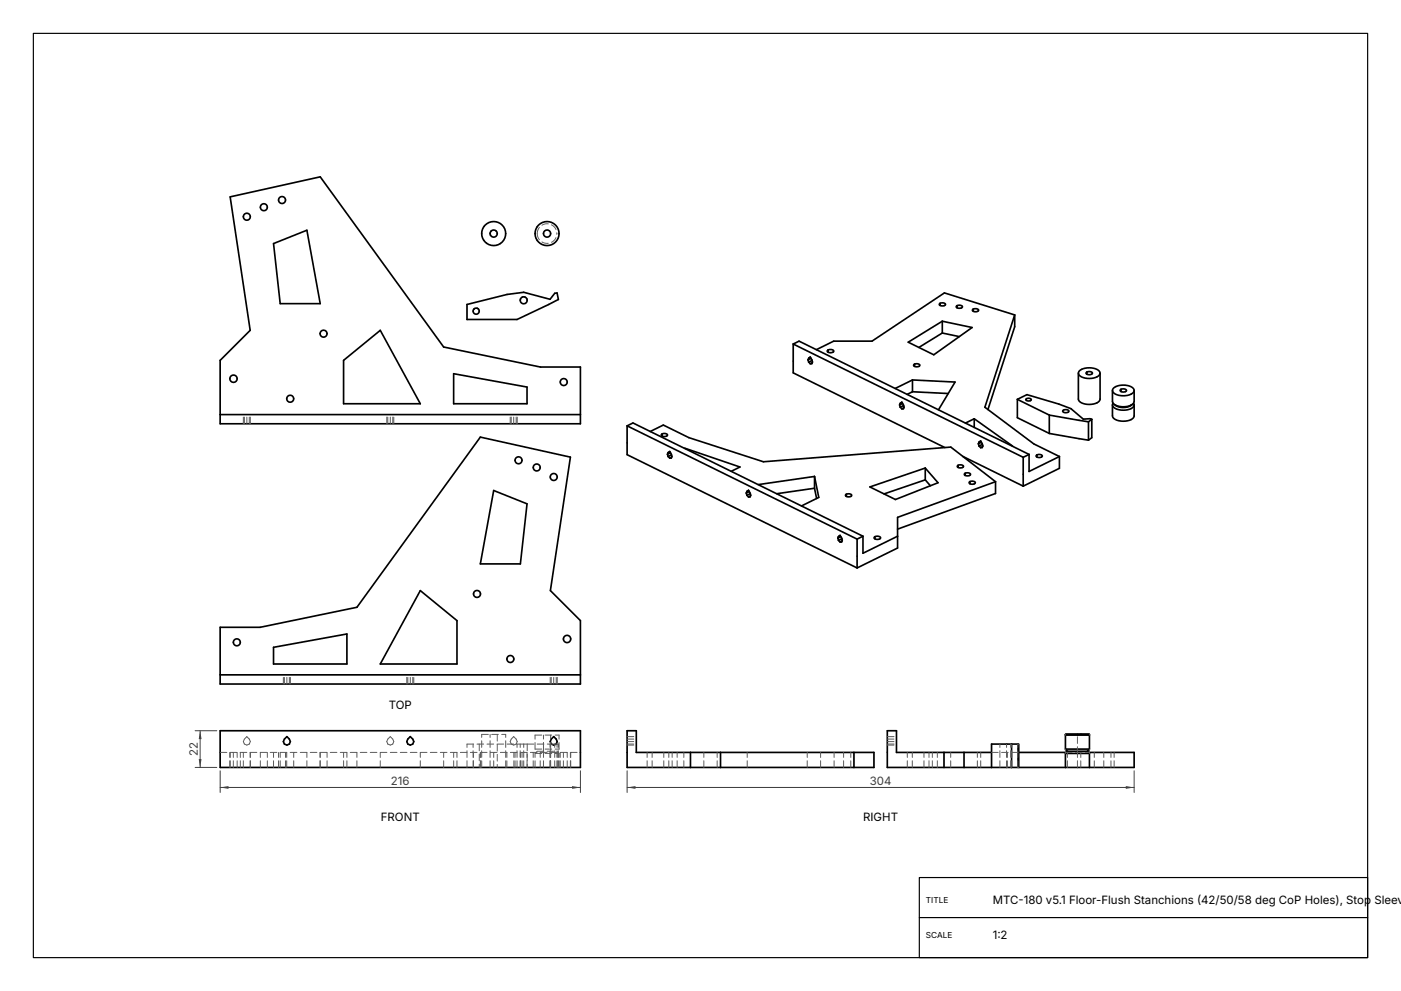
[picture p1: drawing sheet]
<svg xmlns="http://www.w3.org/2000/svg" width="420mm" height="297mm" viewBox="0 0 420 297" stroke-linecap="round" stroke-linejoin="round" font-family="sans-serif">
<g fill="none" stroke="#000" stroke-width=".5">
<path d="M69 59l27-6 37 51 29 6h12v17h-108v-19l9-9zM82 73l10-4 4 22h-12zM140 91.3l12-3.1 5-.6 7.9 2.1 1.4-1.8 .7-.1 .4 2-12.4 6h-15zM281.6 91l1.3-.2 .6 .4a1.2 1.2 0 0 1-1.9 0zM281.8 90.9v.7M282.5 99.8l-7 4.3M282.5 96.3v3.5M282.5 99.8l5.1 1.1M286.7 91.8l1.3-.3 .5 .4a1.2 1.2 0 0 1-1.9 0zM286.9 91.6v.7M291.6 92.8l.8-.3 .7 .1 .3 .4a1.2 1.2 0 0 1-1.9 0zM291.8 92.6v.7"/>
<path d="M304.2 94.4l-21.1-6.6-21.7 14.4h-11.5l-5.2 2.6M304.2 94.4l-8.9 27.6 14.6 11 7.7 3.8M304.2 94.4v3.5l-8 24.8M103 108l11-9 12 22h-23zM136 112l22 4v5h-22zM237.8 103.1l1.8-.9 68.9 34M237.8 103.1v8.7l45.5 22.3M237.8 103.1l68.9 34M242.2 107.8l.2 .7M242.4 107.4l-.2 .4M242.4 107.4l.5-.4 .7 1.5-.2 .5h-.5M242.4 108.5l.5 .5"/>
<path d="M243 107.1l-.6 .3M243.1 107.4l-.9 .4M243.4 108l-1 .5M243.5 108.7l-.6 .3M248.1 105l.9-.3 .7 .2 .3 .3a1.25 1.25 0 0 1-2 0zM248.3 104.9v.7M272.3 102.6l10.2-6.3 8.9 1.9-11.5 8.1zM273.5 113.9l-5.1 2.5M273.5 117.4l-1.5 .8M273.5 113.9v3.5M273.5 117.4l10.8 .5M273.5 113.9l12.8 .6-5 8.3"/>
<path d="M273.9 109.3l1.3-.3 .6 .5a1.2 1.2 0 0 1-1.9 0zM274.2 109.1v.7M305 119.7l2.9-1.4 9.5 2.8 3.6 1.4 3.7 3.1 2.1-.1 .5 .2M305 119.7v5.5l9.6 4.7M305 119.7l9.6 4.7M307.6 119.6a.9 .9 0 0 1 1.5 .3 .9 .9 0 0 1-1.5-.3zM323.3 111.8v7.8a2.36 2.36 0 0 0 2.6 1.6 3.9 3.9 0 0 0 3.8-1.3l.1-8.1M323.5 111.2a4.8 4.8 0 0 1 6.2 .3 1.45 1.45 0 0 1-1.4 1.7 4.6 4.6 0 0 1-5-1.1zM325.6 111.6l.9-.2 .7 .1 .3 .3a1.22 1.22 0 0 1-1.9 0zM325.8 111.5v.7M333.5 117v3.3a2.92 2.92 0 0 0 3.2 1.6 2.92 2.92 0 0 0 3.3-1.6v-3.3M333.7 116.4a4.8 4.8 0 0 1 6.2 .3 1.45 1.45 0 0 1-1.3 1.6 4.6 4.6 0 0 1-5-1z"/>
<path d="M335.9 116.8l1.2-.2 .6 .4a1.22 1.22 0 0 1-1.9 0zM336.1 116.7v.7M66 124.3h108M188 127.6v8.7l68.9 33.9M188 127.6l1.8-.8 68.9 33.9M188 127.6l68.9 34M194.9 129.3l4-1.9 7.6 3.8 22.4 7.2 56.1-4.4 13.4 10.4M198.3 130.2l1.2-.3 .6 .5a1.2 1.2 0 0 1-1.9 0zM198.5 130v.7M200.1 136.1l.2 .7M200.3 135.6l-.2 .5M200.3 135.6l.5-.3 .4 .8 .2 .7-.2 .5h-.4"/>
<path d="M200.3 136.8l.5 .5M200.8 135.4l-.5 .2M201 135.7l-.9 .4M201.3 136.3l-1 .5M201.4 137l-.6 .3M205.2 134.3l16.6 5.7-2.6 1.3M269.7 121.4l.2 .6M269.9 120.9l-.2 .5M269.9 120.9l.5-.4 .6 1.5-.2 .5h-.4M269.9 122l.5 .5M270.4 120.6l-.5 .3M270.6 120.9l-.9 .5"/>
<path d="M270.9 121.5l-1 .5M270.9 122.2l-.5 .3M287 139.6l1.3-.3 .6 .5a1.2 1.2 0 0 1-1.9 0zM287.2 139.4v.7M288.7 136.8l18 8.9M292.1 125.5l-2.7 1.3M292.1 125.5v2.6M292.1 125.5l11.5 8.2M293.3 133l.2 .7M293.5 132.5l-.2 .5M293.5 132.5l.5-.3 .6 1.5-.1 .4h-.5M293.5 133.7l.5 .4"/>
<path d="M294 132.2l-.5 .3M294.2 132.5l-.9 .5M294.5 133.2l-1 .5M294.6 133.9l-.6 .2M306.7 137.1v8.6M308.5 136.2l-1.8 .9M308.5 136.2v5.1l9.1-4.5M310.7 136.5l1.2-.3 .6 .5a1.2 1.2 0 0 1-1.9 0zM310.9 136.3v.7M314.6 124.4v5.5M314.6 129.9l11.7 2M314.6 124.4l11.7 2"/>
<path d="M317.6 136.8v3.6l-10.9 5.3M318.6 123l1.3-.2 .6 .4a1.2 1.2 0 0 1-1.9 0zM326.3 126.4v5.5M327.3 125.7v5.5l-1 .7M327.3 125.7l-1 .7M333.5 121.3v3.3a2.92 2.92 0 0 0 3.2 1.6 2.92 2.92 0 0 0 3.3-1.6v-3.3M333.7 120.8l-.1 .2a1.45 1.45 0 0 0 1.3 1.7 4.6 4.6 0 0 0 5-1l-.1-.9M334 121.2a4.4 4.4 0 0 0 5.5 0M148 147l10 4-2 18h-12zM223.7 147.8l.2 .6M223.9 147.3l-.2 .5M223.9 147.3l.5-.4 .7 1.5-.2 .5h-.5"/>
<path d="M223.9 148.4l.5 .5M224.4 147l-.5 .3M224.6 147.3l-.9 .5M224.9 148l-1 .4M225 148.6l-.6 .3M244.2 142.8l-16.9 2.4M244.2 146.3l-11.4 1.7M244.2 142.8l1.3 6.3-5.2 2.5M244.2 142.8v3.5M244.2 146.3l.6 3.1M253.5 148.3l1.3-.3 .5 .4a1.2 1.2 0 0 1-1.9 0zM253.7 148.1v.7"/>
<path d="M260.8 145.9l16.6-5.6 3.8 4.4-12.8 5zM277.4 143.8l-12.4 4.2M277.4 140.3v3.5M277.4 143.8l1.5 1.8M289.1 142l.9-.3 .7 .1 .3 .4a1.2 1.2 0 0 1-1.9 0zM289.3 141.8v.7M290.6 144.5l1.2-.3 .6 .5a1.2 1.2 0 0 1-1.9 0zM290.8 144.3v.7M298.4 144.4l-29.3 10.7v9.1l-12.2 6M298.4 144.4v3.5l-29.3 10.7M126 177l11 9v13h-23zM251.2 161.3l.2 .7"/>
<path d="M251.4 160.8l-.2 .5M251.4 160.8l.4-.4 .5 .9 .2 .6-.2 .5h-.5M251.4 162l.4 .4M251.9 160.5l-.5 .3M252.1 160.8l-.9 .5M252.4 161.5l-1 .5M252.4 162.1l-.6 .3M256.9 161.6v8.6M258.7 160.7l-1.8 .9M258.7 160.7v5.1l10.4-5.1M262.1 161l.9-.3 .7 .1 .3 .4a1.25 1.25 0 0 1-2 0zM262.3 160.8v.7"/>
<path d="M66 188h12l29-6 37-51 27 6-6 40 9 9v19h-108zM82 194l22-4v9h-22zM66 219h108v11h-108zM66 202.3h108M188 219h2.8v6.5h71.2v4.5h-74zM85.3 221.5l.7-.7 .7 .7 .3 .7-.3 .8-.7 .3-.7-.3-.4-.8zM122.3 221.5l.7-.7 .7 .7 .3 .7-.3 .8-.7 .3-.7-.3-.4-.8zM165.3 221.5l.7-.7 .7 .7 .3 .7-.3 .8-.7 .3-.7-.3-.4-.8zM207 225.5v4.5M216 225.5v4.5M256 225.5v4.5M283 225.5v4.5"/>
<path d="M289 225.5v4.5M297.2 225.5h-28.4v-6.5h-2.8v11h39.2v-7h-7.9v7M303.3 223v7M305.4 225.5h14M305.4 223v7h34.6v-4.5h-13.4M319.4 230v-4.2l.6-.6-.6-.7v-4.2h7.2v4.2l-.6 .7 .6 .6v4.2M319.4 225.8h7.2M319.4 224.5h7.2M320.1 225.2h5.8M323 220.1h-3.6h3.6M323 220.1h1.1h-1.1M324.1 220.1h2.5h-2.5"/>
<circle cx="84.6" cy="60" r="1.05"/>
<circle cx="74" cy="64.9" r="1.05"/>
<circle cx="79.1" cy="62.1" r="1.05"/>
<circle cx="148" cy="70" r="1.07"/>
<circle cx="148" cy="70" r="3.6"/>
<circle cx="164" cy="70" r="3.6"/>
<circle cx="164" cy="70" r="1.08"/>
<circle cx="142.7" cy="93.3" r=".92"/>
<circle cx="157" cy="90" r="1.05"/>
<circle cx="70" cy="113.5" r="1.1"/>
<circle cx="87" cy="119.5" r="1.05"/>
<circle cx="97" cy="100" r="1.05"/>
<circle cx="169" cy="114.5" r="1.05"/>
<circle cx="155.4" cy="138" r="1.05"/>
<circle cx="160.9" cy="140.1" r="1.05"/>
<circle cx="166" cy="143" r="1.05"/>
<circle cx="143" cy="178" r="1.05"/>
<circle cx="71" cy="192.5" r="1.05"/>
<circle cx="153" cy="197.5" r="1.05"/>
<circle cx="170" cy="191.5" r="1.1"/>
</g>
<g fill="none" stroke="#5a5a5a" stroke-width=".3" stroke-dasharray="2 1">
<path d="M161 70a2.95 2.95 0 0 0 3 3 2.95 2.95 0 0 0 2.9-3M161 70a2.95 2.95 0 0 1 3-3 2.95 2.95 0 0 1 2.9 3M72.9 127v-2.7M73.3 127v-2.7M74 127v-2.7M74.7 127v-2.7M75.1 127v-2.7M115.9 127v-2.7M116.3 127v-2.7M117 127v-2.7M117.7 127v-2.7M118 127v-2.7"/>
<path d="M152.9 127v-2.7M153.3 127v-2.7M154 127v-2.7M154.7 127v-2.7M155 127v-2.7M84.9 205v-2.7M85.3 205v-2.7M86 205v-2.7M86.7 205v-2.7M87 205v-2.7M121.9 205v-2.7M122.3 205v-2.7"/>
<path d="M123 205v-2.7M123.7 205v-2.7M124 205v-2.7M164.9 205v-2.7M165.3 205v-2.7M166 205v-2.7M166.7 205v-2.7M167 205v-2.7M66 225.5h9M68.9 230v-4.5M69 230v-4.5M69.9 230v-4.5"/>
<path d="M71.1 230v-4.5M72.1 230v-4.5M72.9 230v-4.5M72.9 222.2l.4-.7M73.3 223l-.4-.8M73.3 221.5l.7-.7M74 223.3l-.7-.3M74 223.3l.7-.3M74.7 223l.4-.8M74.7 221.5l-.7-.7M75 230v-4.5M75 225.5h3"/>
<path d="M75.1 230v-4.5M75.1 222.2l-.4-.7M78 225.5h96M78.1 230v-4.5M80.2 230v-4.5M82 230v-4.5M83.5 230v-4.5M84 230v-4.5M85.6 230v-4.5M86 230v-4.5M88 230v-4.5M92 230v-4.5"/>
<path d="M96 230v-4.5M98.1 230v-4.5M103 230v-4.5M104 230v-4.5M107 230v-4.5M114 230v-4.5M115.9 222.2l.4-.7M116.3 223l-.4-.8M116.3 221.5l.7-.7M117 223.3l-.7-.3M117 223.3l.7-.3M117.7 223l.3-.8"/>
<path d="M117.7 221.5l-.7-.7M118 222.2l-.3-.7M126 230v-4.5M133 230v-4.5M136 230v-4.5M137 230v-4.5M140 230v-7M140 223h12M141.8 230v-7M142 230v-4.5M143.7 223v7M144 230v-4.5"/>
<path d="M144.1 230v-4.5M144.4 230v-9.9M144.4 220.1h7.2M146.9 230v-9.9M148 230v-4.5M149.1 220.1v9.9M151.6 230v-9.9M152 230v-4.5M152 223h5M152.9 222.2l.4-.7M153.3 223l-.4-.8M153.3 221.5l.7-.7"/>
<path d="M154 223.3l-.7-.3M154 223.3l.7-.3M154 230v-4.5M154.4 230v-4.5M154.7 223l.3-.8M154.7 221.5l-.7-.7M155 230v-7M155 222.2l-.3-.7M155.9 230v-7M156 230v-4.5M156.5 230v-4.5M157 230v-7"/>
<path d="M157 223h1M158 230v-4.5M158 223v7M158.1 223h6.8M159.8 230v-4.5M160.4 225.8h7.2M160.4 224.5h7.2M160.4 220.3h7.2M160.4 230v-4.2l.6-.6-.6-.7v-4.2M161 225.2h5.9M161.9 230v-4.5M162.9 230v-4.2"/>
<path d="M162.9 225.8v-.6M162.9 225.2v-.7M162.9 224.5v-4.2M164.9 230v-7M164.9 223h1.4M164.9 230v-4.5M165 230v-4.5M165.1 230v-4.2M165.1 225.8v-.6M165.1 225.2v-.7M165.1 224.5v-4.2M166.3 230v-7"/>
<path d="M166.3 223h.7M167 230v-7M167 223h.4M167 230v-4.5M167.4 230v-7M167.6 230v-4.2l-.6-.6 .6-.7v-4.2M167.9 230v-4.5M168.9 230v-4.5M170 230v-4.5M171 230v-4.5M171.1 230v-4.5M188 223.3h2.8"/>
<path d="M188 223h2.8M188 222.2h2.8M188 221.5h2.8M188 220.8h2.8M194 230v-4.5M195.5 230v-4.5M199 230v-4.5M200.5 230v-4.5M201.5 230v-4.5M203 230v-4.5M205 230v-4.5M211 230v-4.5"/>
<path d="M215 230v-4.5M224 230v-4.5M242 230v-4.5M246 230v-4.5M250.1 230v-4.5M252.9 230v-4.5M255.1 230v-4.5M266 223.3h2.8M266 223h2.8M266 222.2h2.8M266 221.5h2.8M266 220.8h2.8"/>
<path d="M272 230v-4.5M273.5 230v-4.5M277 230v-4.5M278.5 230v-4.5M279.5 230v-4.5M281 230v-4.5M285 230v-4.5M293 230v-4.5M294 230v-4.5M297.2 225.5h8.2M299.8 230v-7M301.7 230v-7"/>
<path d="M302 230v-4.5M303 230v-7M303.3 230v-7M305.1 230v-7M305.2 230h.2M305.2 223h.2M319.4 225.8v-1.3M319.4 220.3v-.2M319.4 225.5h7.2M320 230v-4.5M323 230v-4.2M323 225.8v-5.7"/>
<path d="M324 230v-4.5M326.6 225.8v-1.3M326.6 220.3v-.2M328.1 230v-4.5M330.9 230v-4.5M333 230v-4.5M334 230v-4.5"/>
</g>
<path d="M66 231v6.5M66 236h108M174 231v6.5" fill="none" stroke="#3c3c3c" stroke-width=".3"/>
<g fill="#3c3c3c">
<path d="M66 236l2.5-.4v.8z"/>
<path d="M171.5 235.6l2.5 .4-2.5 .4z"/>
</g>
<path d="M58.5 219h6.5M60 219v11M58.5 230h6.5" fill="none" stroke="#3c3c3c" stroke-width=".3"/>
<g fill="#3c3c3c">
<path d="M59.6 227.5h.8l-.4 2.5z"/>
<path d="M60 219l.4 2.5h-.8z"/>
</g>
<path d="M188 231v6.5M188 236h152M340 231v6.5" fill="none" stroke="#3c3c3c" stroke-width=".3"/>
<g fill="#3c3c3c">
<path d="M188 236l2.5-.4v.8z"/>
<path d="M337.5 235.6l2.5 .4-2.5 .4z"/>
</g>
<path d="M10 10h400v277h-400zM275.6 263h134.4v24h-134.4zM275.6 275h134.4" fill="none" stroke="#000" stroke-width=".35"/>
<g font-size="3.4">
<text x="116.5" y="212.5">TOP</text>
<text x="114.2" y="246">FRONT</text>
<text x="258.8" y="246">RIGHT</text>
<text x="297.6" y="271">MTC-180 v5.1 Floor-Flush Stanchions (42/50/58 deg CoP Holes), Stop Sleeve</text>
<text x="297.6" y="281.5">1:2</text>
</g>
<g font-size="3.4" fill="#3c3c3c">
<text x="59.3" y="226.6" transform="rotate(-90 59.3 226.6)">22</text>
<text x="117.2" y="235.3">216</text>
<text x="260.7" y="235.3">304</text>
</g>
<g font-size="2.5">
<text x="277.6" y="270.7">TITLE</text>
<text x="277.6" y="281.2">SCALE</text>
</g>
</svg>
